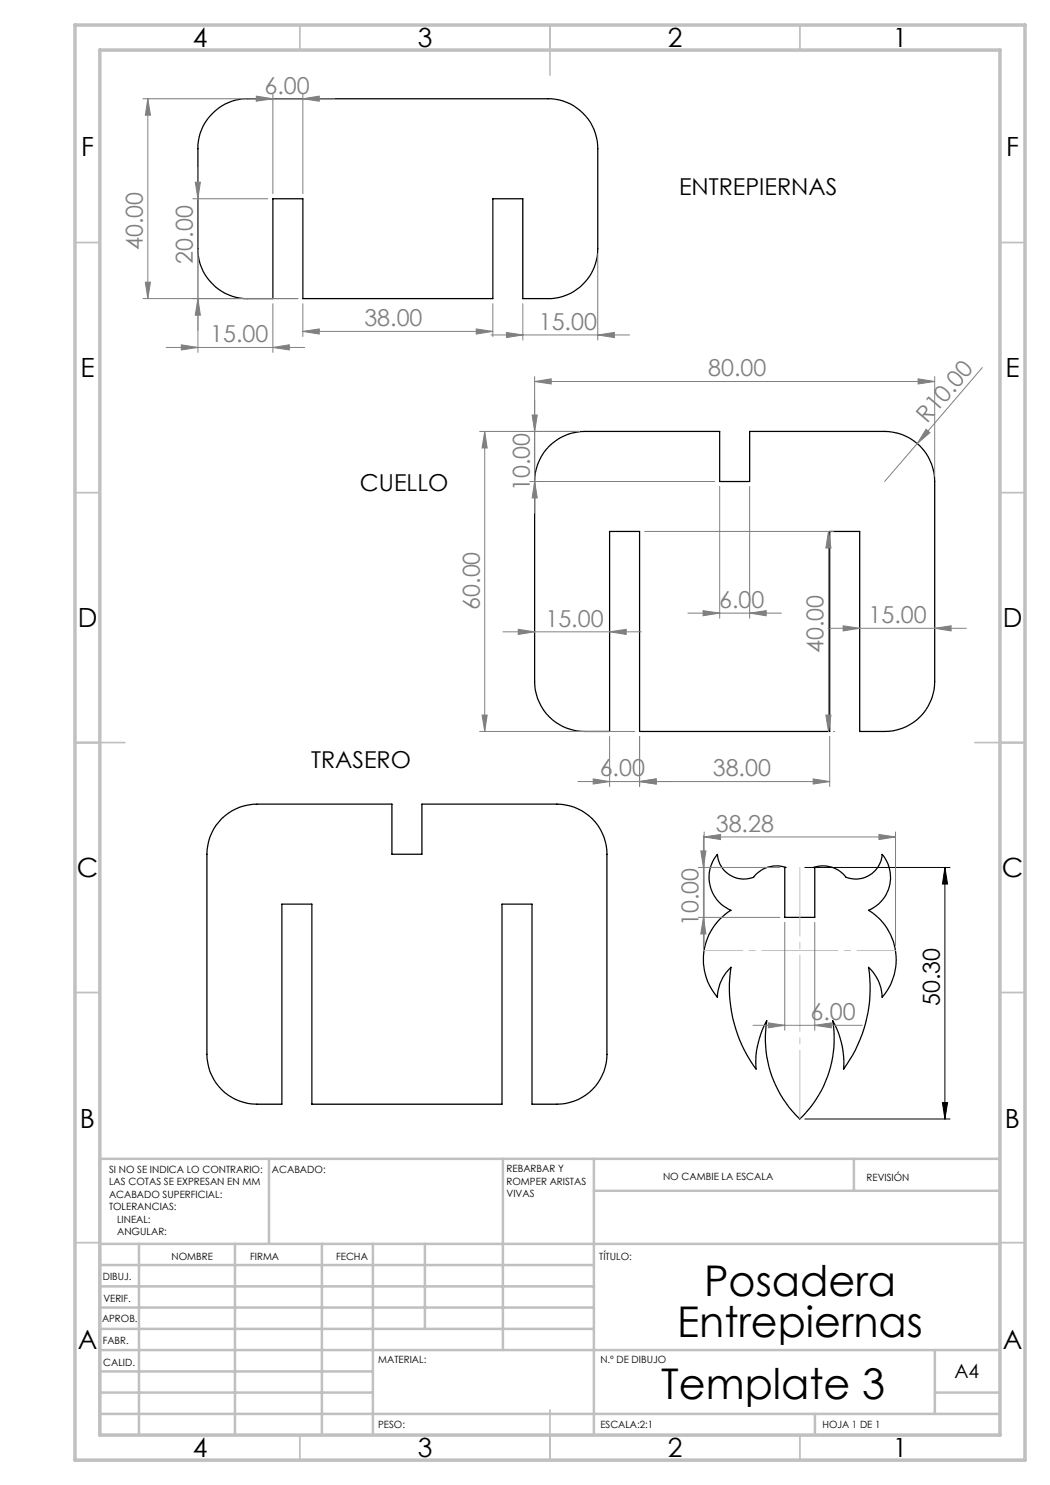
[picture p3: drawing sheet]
<svg xmlns="http://www.w3.org/2000/svg" width="210mm" height="297mm" viewBox="0 0 210 297" stroke-linecap="round" stroke-linejoin="round" font-family="sans-serif">
<path d="M42.5 22.7a9.8 9.8 0 0 1 7.1-2.9h60a10 10 0 0 1 10 9.9v20a10 10 0 0 1-10 10h-5v-19.9h-6v19.9h-38v-19.9h-6v19.9h-5a10 10 0 0 1-10-10v-20a9.8 9.8 0 0 1 2.9-7zM109.9 89.2a10.2 10.2 0 0 1 7-2.9h27v10h6v-10h27a10 10 0 0 1 10 10v40a10 10 0 0 1-10 10h-5v-40h-6v40h-38v-40h-6v40h-5a10 10 0 0 1-10-10v-40a10 10 0 0 1 3-7.1zM44.3 163.8a10.2 10.2 0 0 1 7.1-3h27v10h6v-10h27a10 10 0 0 1 10 10v40.1a10 10 0 0 1-10 9.9h-5v-40h-6v40h-38v-40h-6v40h-5a10 10 0 0 1-10-9.9v-40.1a10 10 0 0 1 2.9-7zM143.5 170.9a5.3 5.3 0 0 0 7.2 4.6 5.7 5.7 0 0 1 6.5-2h-.2v10h5.9v-10h-.2a5.8 5.8 0 0 1 6.5 2 5.3 5.3 0 0 0 7.2-4.6 7.1 7.1 0 0 1-2.7 11.2 11.5 11.5 0 0 1 2.7 17.4 8.3 8.3 0 0 0-2.7-6 27.6 27.6 0 0 1-5 20.3 17.1 17.1 0 0 0-2.2-9.7 22.2 22.2 0 0 1-6.6 19.7 22.2 22.2 0 0 1-6.5-19.7 17.8 17.8 0 0 0-2.2 9.7 27.6 27.6 0 0 1-5-20.3 8.7 8.7 0 0 0-2.7 6 11.5 11.5 0 0 1 2.7-17.4 7.2 7.2 0 0 1-2.7-11.2z" fill="none" stroke="#000" stroke-width=".25"/>
<path d="M161 173.5h29M189 173.5v50.3M189 173.5l.5 3.3h-1zM161 223.8h29M188.5 220.5h1l-.5 3.3z" fill="none" stroke="#000" stroke-width=".2"/>
<g fill="none" stroke="#808080" stroke-width=".2">
<path d="M28.6 19.8h38.3M29.6 19.8v39.9M29.6 19.8l.5 3.2h-1zM51.3 19.2l3.3 .6-3.3 .4zM54.6 18.7v20M60.6 19.8l3.3-.6v1zM60.6 18.7v20M38.6 39.8h15M39.1 36.4h1l-.5 3.4zM39.6 33.4v37.1M28.6 59.7h31M29.1 56.4h1l-.5 3.3z"/>
<path d="M39.6 59.7l.5 3.3h-1zM119.6 50.7v17.3M33.2 69.5h27.7M36.3 69l3.3 .5-3.3 .5zM54.6 69.5l3.3-.5v1zM54.6 60.7v9.8M60.6 66.3l3.3-.5v1zM60.6 60.7v6.6M60.6 66.3h38M95.2 65.8l3.4 .5-3.4 .5zM98.2 67h27.7M98.6 60.7v6.6"/>
<path d="M101.3 66.5l3.3 .5-3.3 .5zM104.6 60.7v7.3M106.9 76.3l3.3-.5v1zM106.9 75.3v27.4M106.9 76.3h80M119.6 67l3.3-.5v1zM183.6 75.8l3.3 .5-3.3 .5zM186.9 75.3v20M196.5 73.5l-19.6 22.8M95.9 86.3h20M96.9 86.3l.5 3.3h-1zM96.9 86.3v60"/>
<path d="M105.9 96.3h37M106.4 83h1.1l-.6 3.3zM106.9 96.3l.6 3.3h-1.1zM143.9 97.3v26.3M149.9 97.3v26.3M185.2 85.9l.8 .6-2.6 2.2zM128.9 106.3h37.8M165.7 106.3l.5 3.3h-1zM165.7 106.3v40M100.6 126.4h27.7M103.6 125.9l3.3 .5-3.3 .5zM121.9 126.4l3.3-.5v1z"/>
<path d="M137.6 122.6h18.7M140.6 122.1l3.3 .5-3.3 .6zM149.9 122.6l3.3-.5v1.1zM165.6 125.7h27.7M168.6 125.2l3.3 .5-3.3 .5zM186.9 125.7l3.3-.5v1zM95.9 146.3h31M96.4 143h1l-.5 3.3zM115.6 156.3h50.3M118.6 155.8l3.3 .5-3.3 .5zM121.9 147.3v10M127.9 156.3l3.3-.5v1z"/>
<path d="M127.9 147.3v10M162.6 155.8l3.3 .5-3.3 .5zM165.2 143h1l-.5 3.3zM165.9 147.3v10M166.7 146.3h.2M139.7 173.5h16.3M140.2 170.2h1l-.5 3.3zM140.7 167.1v22.7M140.8 167.4l3.3-.5v1zM140.8 166.4v22.7M140.8 167.4h38.3M175.8 166.9l3.3 .5-3.3 .5z"/>
<path d="M179.1 166.4v22.7M139.7 183.5h16.3M140.7 183.5l.5 3.3h-1zM157 184.5v21.6M162.9 184.5v21.6M150.6 205.1h21.8M153.7 204.6l3.3 .5-3.3 .5zM162.9 205.1l3.4-.5v1z"/>
</g>
<path d="M160 223.8v-50.3" fill="none" stroke="#c0c0c0" stroke-width=".2" stroke-dasharray="15.2 1.3 1.3 1.3" stroke-dashoffset="1.5"/>
<path d="M140.8 190.1h38.3" fill="none" stroke="#c0c0c0" stroke-width=".2" stroke-dasharray="15.2 1.3 1.3 1.3" stroke-dashoffset="7.5"/>
<g fill="none" stroke="#c0c0c0" stroke-width=".35">
<path d="M60 5v5M110 5v10M160 5v5M15 48.5h5M200 48.5h5M15 98.5h5M200 98.5h5M15 148.5h10M195 148.5h10M15 198.5h5M200 198.5h5M15 248.5h5"/>
<path d="M200 248.5h5M60 287v5M110 282v10M160 287v5"/>
</g>
<g fill="none" stroke="#c0c0c0" stroke-width=".5">
<path d="M53.8 231.8v17M100.6 231.8v38.2M118.8 231.8v55.2M118.8 238.2h81.2M170.8 231.8v6.4M200 231.8h-180v55.2M20 248.8h180M20 257.3h98.8M20 253h98.8M27.8 248.8v38.2M47 248.8v38.2M64.4 248.8v38.2"/>
<path d="M74.6 248.8v38.2M85 248.8v17M20 265.8h98.8M20 261.5h98.8M20 278.5h54.6M20 274.3h54.6M20 270h180M187 278.5h13M187 270v12.8M20 282.8h180M163 282.8v4.2"/>
</g>
<path d="M15 5h190v287h-190zM20 10h180v277h-180z" fill="none" stroke="#c0c0c0" stroke-width=".7"/>
<path d="M188.5 220.5h1l-.5 3.3zM189 173.5l.5 3.3h-1z" fill="#000"/>
<g fill="#808080">
<path d="M185.2 85.9l.8 .6-2.6 2.2z"/>
<path d="M140.8 167.4l3.3-.5v1zM175.8 166.9l3.3 .5-3.3 .5z"/>
<path d="M121.9 126.4l3.3-.5v1zM103.6 125.9l3.3 .5-3.3 .5z"/>
<path d="M60.6 19.8l3.3-.6v1zM51.3 19.2l3.3 .6-3.3 .4z"/>
<path d="M60.6 66.3l3.3-.5v1zM95.2 65.8l3.4 .5-3.4 .5zM153.7 204.6l3.3 .5-3.3 .5zM162.9 205.1l3.4-.5v1z"/>
<path d="M127.9 156.3l3.3-.5v1zM162.6 155.8l3.3 .5-3.3 .5z"/>
<path d="M118.6 155.8l3.3 .5-3.3 .5zM127.9 156.3l3.3-.5v1z"/>
<path d="M106.9 76.3l3.3-.5v1zM183.6 75.8l3.3 .5-3.3 .5z"/>
<path d="M168.6 125.2l3.3 .5-3.3 .5zM186.9 125.7l3.3-.5v1z"/>
<path d="M101.3 66.5l3.3 .5-3.3 .5zM119.6 67l3.3-.5v1z"/>
<path d="M140.6 122.1l3.3 .5-3.3 .6zM149.9 122.6l3.3-.5v1.1z"/>
<path d="M54.6 69.5l3.3-.5v1zM36.3 69l3.3 .5-3.3 .5z"/>
<path d="M39.6 59.7l.5 3.3h-1zM39.1 36.4h1l-.5 3.4z"/>
<path d="M165.2 143h1l-.5 3.3zM165.7 106.3l.5 3.3h-1z"/>
<path d="M96.9 86.3l.5 3.3h-1zM96.4 143h1l-.5 3.3z"/>
<path d="M29.6 19.8l.5 3.2h-1zM29.1 56.4h1l-.5 3.3zM106.4 83h1.1l-.6 3.3zM106.9 96.3l.6 3.3h-1.1zM140.2 170.2h1l-.5 3.3zM140.7 183.5l.5 3.3h-1z"/>
</g>
<g font-size="8.5">
<text x="140.8" y="259.3">Posadera</text>
<text x="135.4" y="267.4">Entrepiernas</text>
<text x="132.2" y="279.7">Template 3</text>
</g>
<g font-size="5.3">
<text x="38.5" y="9.5">4</text>
<text x="83.5" y="9.5">3</text>
<text x="133.6" y="9.5">2</text>
<text x="178.6" y="9.5">1</text>
<text x="16.2" y="31.2">F</text>
<text x="201.2" y="31.2">F</text>
<text x="16.1" y="75.5">E</text>
<text x="201.1" y="75.5">E</text>
<text x="15.5" y="125.5">D</text>
<text x="200.5" y="125.5">D</text>
<text x="15.4" y="175.5">C</text>
<text x="200.4" y="175.5">C</text>
<text x="16" y="225.5">B</text>
<text x="201" y="225.5">B</text>
<text x="15.5" y="269.7">A</text>
<text x="200.5" y="269.7">A</text>
<text x="38.5" y="291.5">4</text>
<text x="83.5" y="291.5">3</text>
<text x="133.6" y="291.5">2</text>
<text x="178.6" y="291.5">1</text>
</g>
<g font-size="4.7" fill="#808080">
<text x="52.9" y="18.7">6.00</text>
<text x="28.6" y="50" transform="rotate(-90 28.6 50)">40.00</text>
<text x="38.6" y="52.7" transform="rotate(-90 38.6 52.7)">20.00</text>
<text x="72.9" y="65.3">38.00</text>
<text x="107.7" y="66">15.00</text>
<text x="42.1" y="68.4">15.00</text>
<text x="141.7" y="75.3">80.00</text>
<text x="185.5" y="84.8" transform="rotate(-49 185.5 84.8)">R10.00</text>
<text x="105.9" y="98.2" transform="rotate(-90 105.9 98.2)">10.00</text>
<text x="95.9" y="122" transform="rotate(-90 95.9 122)">60.00</text>
<text x="109.1" y="125.3">15.00</text>
<text x="143.8" y="121.6">6.00</text>
<text x="173.7" y="124.6">15.00</text>
<text x="164.7" y="130.6" transform="rotate(-90 164.7 130.6)">40.00</text>
<text x="119.9" y="155.3">6.00</text>
<text x="142.6" y="155.3">38.00</text>
<text x="143.2" y="166.4">38.28</text>
<text x="139.7" y="185.2" transform="rotate(-90 139.7 185.2)">10.00</text>
<text x="162.1" y="204">6.00</text>
</g>
<g font-size="4.7">
<text x="135.8" y="39">ENTREPIERNAS</text>
<text x="72" y="98.2">CUELLO</text>
<text x="62.2" y="153.6">TRASERO</text>
<text x="188" y="201.3" transform="rotate(-90 188 201.3)">50.30</text>
</g>
<text font-size="3.9" x="190.9" y="275.5">A4</text>
<g font-size="2">
<text x="21.8" y="234.6">SI NO SE INDICA LO CONTRARIO:</text>
<text x="21.8" y="237.1">LAS COTAS SE EXPRESAN EN MM</text>
<text x="21.8" y="239.6">ACABADO SUPERFICIAL:</text>
<text x="54.4" y="234.6">ACABADO:</text>
<text x="101.3" y="234.5">REBARBAR Y</text>
<text x="101.3" y="237">ROMPER ARISTAS</text>
<text x="101.3" y="239.5">VIVAS</text>
<text x="132.6" y="236">NO CAMBIE LA ESCALA</text>
<text x="173.3" y="236.2">REVISIÓN</text>
<text x="21.8" y="242.1">TOLERANCIAS:</text>
<text x="23.4" y="244.6">LINEAL:</text>
<text x="23.4" y="247.1">ANGULAR:</text>
<text x="34.3" y="252">NOMBRE</text>
<text x="50" y="251.9">FIRMA</text>
<text x="67.2" y="251.9">FECHA</text>
<text x="119.9" y="251.9">TÍTULO:</text>
<text x="20.6" y="256.1">DIBUJ.</text>
<text x="20.7" y="260.3">VERIF.</text>
<text x="20.4" y="264.4">APROB.</text>
<text x="20.5" y="268.8">FABR.</text>
<text x="20.7" y="273.1">CALID.</text>
<text x="75.6" y="272.5">MATERIAL:</text>
<text x="120.1" y="272.5">N.º DE DIBUJO</text>
<text x="75.6" y="285.5">PESO:</text>
<text x="120.1" y="285.6">ESCALA:2:1</text>
<text x="164.5" y="285.6">HOJA 1 DE 1</text>
</g>
</svg>
